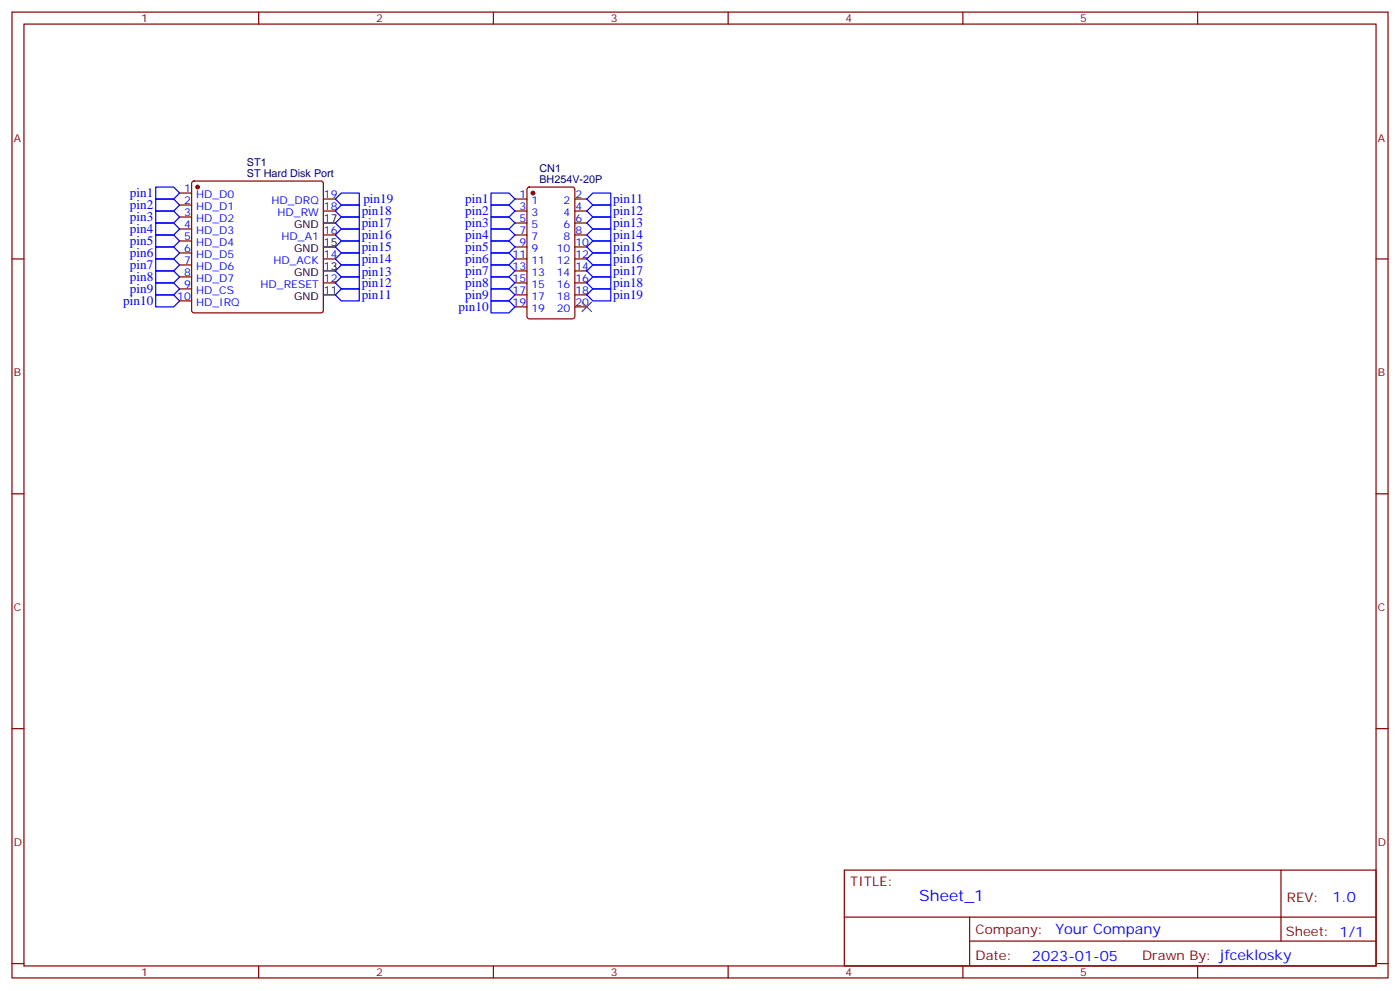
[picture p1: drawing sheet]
<svg xmlns="http://www.w3.org/2000/svg" width="412mm" height="292mm" viewBox="0 0 412 292" stroke-linecap="round" stroke-linejoin="round" font-family="sans-serif">
<g fill="none" stroke="#870000" stroke-width=".35">
<path d="M3.5 3.6h405.4v284.3h-405.4zM7.1 7.1h398.2v277.3h-398.2zM76.2 3.6v3.5M145.3 3.6v3.5M214.5 3.6v3.5M283.6 3.6v3.5M352.8 3.6v3.5M52.9 56.8h3.5M56.7 53.5l.4-.2h37.4l.5 .2 .2 .5v37.4l-.2 .5-.5 .2h-37.4l-.4-.2-.3-.5v-37.4zM95.2 58.6h3.6M151.7 58.6h3.5M155.5 55.3l.4-.2h12.7l.7 .4v37.7l-.4 .6-13 .1-.6-.5-.1-37.6z"/>
<path d="M169.3 58.6h3.6M3.5 76.2h3.6M52.9 60.4h3.5M52.9 63.9h3.5M52.9 67.4h3.5M52.9 70.9h3.5M52.9 74.5h3.5M52.9 78h3.5M95.2 76.2h3.6M95.2 69.2h3.6M95.2 62.1h3.6M151.7 76.2h3.5"/>
<path d="M151.7 69.2h3.5M151.7 62.1h3.5M151.7 65.7h3.5M151.7 79.8h3.5M151.7 72.7h3.5M169.3 76.2h3.6M169.3 69.2h3.6M169.3 62.1h3.6M169.3 65.7h3.6M169.3 79.8h3.6M169.3 72.7h3.6M405.3 76.2h3.6"/>
<path d="M52.9 81.5h3.5M52.9 85.1h3.5M52.9 88.6h3.5M95.2 83.3h3.6M151.7 83.3h3.5M151.7 90.3h3.5M151.7 86.8h3.5M169.3 83.3h3.6M169.3 90.3h3.6M169.3 86.8h3.6M3.5 145.4h3.6M405.3 145.4h3.6"/>
<path d="M3.5 214.5h3.6M405.3 214.5h3.6M248.7 256.2h156.6v28.2h-156.6zM377.3 256.2v20.9M248.7 270h156.5M285.6 277.1h119.6M285.6 270v14.1M3.5 283.7h3.6M76.2 284.4v3.5M145.3 284.4v3.5M214.5 284.4v3.5M283.6 284.4v3.5"/>
<path d="M352.8 284.4v3.5M405.3 283.7h3.6"/>
</g>
<g fill="#870000" stroke="#870000" stroke-width=".35">
<circle cx="58.2" cy="55.1" r=".53"/>
<circle cx="157" cy="56.8" r=".53"/>
</g>
<path d="M95.2 79.8h3.6M95.2 72.7h3.6M95.2 65.7h3.6M95.2 86.8h3.6" fill="none" stroke="#000" stroke-width=".35"/>
<g fill="none" stroke="#00f" stroke-width=".35">
<path d="M45.9 55.1h5.3l1.7 1.7-1.7 1.8h-5.3zM45.9 58.6h5.3l1.7 1.8-1.7 1.7h-5.3zM100.5 56.8h5.3v3.6h-5.3l-1.7-1.8zM144.6 56.8h5.3l1.8 1.8-1.8 1.8h-5.3zM174.6 56.8h5.3v3.6h-5.3l-1.7-1.8zM45.9 62.1h5.3l1.7 1.8-1.7 1.8h-5.3zM45.9 65.7h5.3l1.7 1.7-1.7 1.8h-5.3zM45.9 69.2h5.3l1.7 1.7-1.7 1.8h-5.3zM45.9 72.7h5.3l1.7 1.8-1.7 1.7h-5.3zM45.9 76.2h5.3l1.7 1.8-1.7 1.8h-5.3zM45.9 79.8h5.3l1.7 1.7-1.7 1.8h-5.3zM100.5 78h5.3v3.5h-5.3l-1.7-1.7z"/>
<path d="M100.5 70.9h5.3v3.6h-5.3l-1.7-1.8zM100.5 60.4h5.3v3.5h-5.3l-1.7-1.8zM100.5 74.5h5.3v3.5h-5.3l-1.7-1.8zM100.5 63.9h5.3v3.5h-5.3l-1.7-1.7zM100.5 67.4h5.3v3.5h-5.3l-1.7-1.7zM144.6 60.4h5.3l1.8 1.7-1.8 1.8h-5.3zM144.6 63.9h5.3l1.8 1.8-1.8 1.7h-5.3zM144.6 67.4h5.3l1.8 1.8-1.8 1.7h-5.3zM144.6 70.9h5.3l1.8 1.8-1.8 1.8h-5.3zM144.6 74.5h5.3l1.8 1.7-1.8 1.8h-5.3zM144.6 78h5.3l1.8 1.8-1.8 1.7h-5.3zM174.6 60.4h5.3v3.5h-5.3l-1.7-1.8z"/>
<path d="M174.6 63.9h5.3v3.5h-5.3l-1.7-1.7zM174.6 67.4h5.3v3.5h-5.3l-1.7-1.7zM174.6 74.5h5.3v3.5h-5.3l-1.7-1.8zM174.6 70.9h5.3v3.6h-5.3l-1.7-1.8zM174.6 78h5.3v3.5h-5.3l-1.7-1.7zM45.9 83.3h5.3l1.7 1.8-1.7 1.7h-5.3zM45.9 86.8h5.3l1.7 1.8-1.7 1.7h-5.3zM100.5 85.1h5.3v3.5h-5.3l-1.7-1.8zM100.5 81.5h5.3v3.6h-5.3l-1.7-1.8zM144.6 81.5h5.3l1.8 1.8-1.8 1.8h-5.3zM144.6 85.1h5.3l1.8 1.7-1.8 1.8h-5.3zM144.6 88.6h5.3l1.8 1.7-1.8 1.8h-5.3z"/>
<path d="M174.6 81.5h5.3v3.6h-5.3l-1.7-1.8zM174.6 85.1h5.3v3.5h-5.3l-1.7-1.8z"/>
</g>
<path d="M171.4 88.9l2.9 2.9M174.3 88.9l-2.9 2.9" fill="none" stroke="#3c3" stroke-width=".35"/>
<text font-size="4.6" fill="#00f" x="270.8" y="265.2">Sheet_1</text>
<g font-size="4.2" fill="#00f">
<text x="392.5" y="265.4">1.0</text>
<text x="310.9" y="275">Your Company</text>
<text x="304" y="282.8">2023-01-05</text>
</g>
<g font-size="3.9" fill="#00f">
<text x="38.2" y="58">pin1</text>
<text x="107" y="59.8">pin19</text>
<text x="137" y="59.8">pin1</text>
<text x="180.6" y="59.8">pin11</text>
<text x="38.2" y="65.1">pin3</text>
<text x="38.2" y="61.6">pin2</text>
<text x="106.5" y="63.3">pin18</text>
<text x="137" y="63.3">pin2</text>
<text x="180.6" y="63.3">pin12</text>
<text x="38.2" y="68.6">pin4</text>
<text x="106.5" y="66.9">pin17</text>
<text x="106.5" y="70.4">pin16</text>
<text x="137" y="66.9">pin3</text>
<text x="137" y="70.4">pin4</text>
<text x="180.6" y="66.9">pin13</text>
<text x="180.6" y="70.4">pin14</text>
<text x="38.2" y="72.2">pin5</text>
<text x="38.2" y="75.7">pin6</text>
<text x="106.5" y="73.9">pin15</text>
<text x="106.5" y="77.4">pin14</text>
<text x="137" y="73.9">pin5</text>
<text x="137" y="77.4">pin6</text>
<text x="180.6" y="77.4">pin16</text>
<text x="180.6" y="73.9">pin15</text>
<text x="38.2" y="79.2">pin7</text>
<text x="38.2" y="82.7">pin8</text>
<text x="106.5" y="81.4">pin13</text>
<text x="137" y="81">pin7</text>
<text x="180.6" y="81">pin17</text>
<text x="36.3" y="89.8">pin10</text>
<text x="38.2" y="86.3">pin9</text>
<text x="106.5" y="88">pin11</text>
<text x="106.5" y="84.5">pin12</text>
<text x="137" y="84.5">pin8</text>
<text x="137" y="88">pin9</text>
<text x="180.6" y="84.5">pin18</text>
<text x="180.6" y="88">pin19</text>
<text x="135.1" y="91.6">pin10</text>
</g>
<g font-size="3.9" fill="#800">
<text x="250.5" y="260.7">TITLE:</text>
<text x="379.1" y="265.4">REV:</text>
<text x="287.4" y="274.9">Company:</text>
<text x="378.7" y="275.6">Sheet: 1/1</text>
<text x="287.4" y="282.6">Date:</text>
<text x="336.4" y="282.7">Drawn By: jfceklosky</text>
</g>
<g font-size="3.2" fill="#800">
<text x="41.6" y="6.6">1</text>
<text x="110.8" y="6.6">2</text>
<text x="179.9" y="6.6">3</text>
<text x="249.1" y="6.6">4</text>
<text x="318.2" y="6.6">5</text>
<text x="4.1" y="41.7">A</text>
<text x="405.9" y="41.7">A</text>
<text x="4.1" y="110.8">B</text>
<text x="405.9" y="110.8">B</text>
<text x="4.1" y="180">C</text>
<text x="405.9" y="180">C</text>
<text x="4.1" y="249.1">D</text>
<text x="405.9" y="249.1">D</text>
<text x="41.6" y="287.4">1</text>
<text x="110.8" y="287.4">2</text>
<text x="179.9" y="287.4">3</text>
<text x="249.1" y="287.4">4</text>
<text x="318.2" y="287.4">5</text>
</g>
<g font-size="3.2" fill="#000080">
<text x="72.7" y="52.1">ST Hard Disk Port</text>
<text x="72.7" y="49">ST1</text>
<text x="158.9" y="53.9">BH254V-20P</text>
<text x="158.9" y="50.7">CN1</text>
</g>
<g font-size="3.2" fill="#00f">
<text x="54.3" y="56.5">1</text>
<text x="57.7" y="58.2">HD_D0</text>
<text x="95.4" y="58.2">19</text>
<text x="153" y="58.2">1</text>
<text x="169.5" y="58.2">2</text>
<text x="54.3" y="60">2</text>
<text x="54.3" y="63.5">3</text>
<text x="57.7" y="61.8">HD_D1</text>
<text x="57.7" y="65.3">HD_D2</text>
<text x="80" y="60">HD_DRQ</text>
<text x="81.8" y="63.5">HD_RW</text>
<text x="95.4" y="61.8">18</text>
<text x="153" y="65.3">5</text>
<text x="153" y="61.8">3</text>
<text x="156.5" y="63.5">3</text>
<text x="156.5" y="60">1</text>
<text x="166" y="60">2</text>
<text x="166" y="63.5">4</text>
<text x="169.5" y="61.8">4</text>
<text x="169.5" y="65.3">6</text>
<text x="54.3" y="67.1">4</text>
<text x="54.3" y="70.6">5</text>
<text x="57.7" y="68.8">HD_D3</text>
<text x="82.9" y="70.6">HD_A1</text>
<text x="95.4" y="68.8">16</text>
<text x="153" y="68.8">7</text>
<text x="156.5" y="70.6">7</text>
<text x="156.5" y="67.1">5</text>
<text x="166" y="67.1">6</text>
<text x="166" y="70.6">8</text>
<text x="169.5" y="68.8">8</text>
<text x="54.3" y="74.1">6</text>
<text x="54.3" y="77.6">7</text>
<text x="57.7" y="72.4">HD_D4</text>
<text x="57.7" y="75.9">HD_D5</text>
<text x="80.5" y="77.6">HD_ACK</text>
<text x="95.4" y="75.9">14</text>
<text x="151" y="75.9">11</text>
<text x="153" y="72.4">9</text>
<text x="156.5" y="77.6">11</text>
<text x="156.5" y="74.1">9</text>
<text x="164" y="74.1">10</text>
<text x="164" y="77.6">12</text>
<text x="169.5" y="72.4">10</text>
<text x="169.5" y="75.9">12</text>
<text x="54.3" y="81.2">8</text>
<text x="57.7" y="79.4">HD_D6</text>
<text x="57.7" y="82.9">HD_D7</text>
<text x="95.4" y="82.9">12</text>
<text x="151" y="82.9">15</text>
<text x="151" y="79.4">13</text>
<text x="156.5" y="81.2">13</text>
<text x="164" y="81.2">14</text>
<text x="169.5" y="79.4">14</text>
<text x="169.5" y="82.9">16</text>
<text x="52.2" y="88.2">10</text>
<text x="54.3" y="84.7">9</text>
<text x="57.7" y="86.5">HD_CS</text>
<text x="57.7" y="90">HD_IRQ</text>
<text x="76.8" y="84.7">HD_RESET</text>
<text x="151" y="90">19</text>
<text x="151" y="86.5">17</text>
<text x="156.5" y="88.2">17</text>
<text x="156.5" y="84.7">15</text>
<text x="164" y="84.7">16</text>
<text x="164" y="88.2">18</text>
<text x="169.5" y="86.5">18</text>
<text x="169.5" y="90">20</text>
<text x="156.5" y="91.8">19</text>
<text x="164" y="91.8">20</text>
</g>
<g font-size="3.2">
<text x="95.4" y="65.3">17</text>
<text x="86.7" y="67.1">GND</text>
<text x="86.7" y="74.1">GND</text>
<text x="95.4" y="72.4">15</text>
<text x="86.7" y="81.2">GND</text>
<text x="95.4" y="79.4">13</text>
<text x="86.7" y="88.2">GND</text>
<text x="95.4" y="86.5">11</text>
</g>
</svg>
